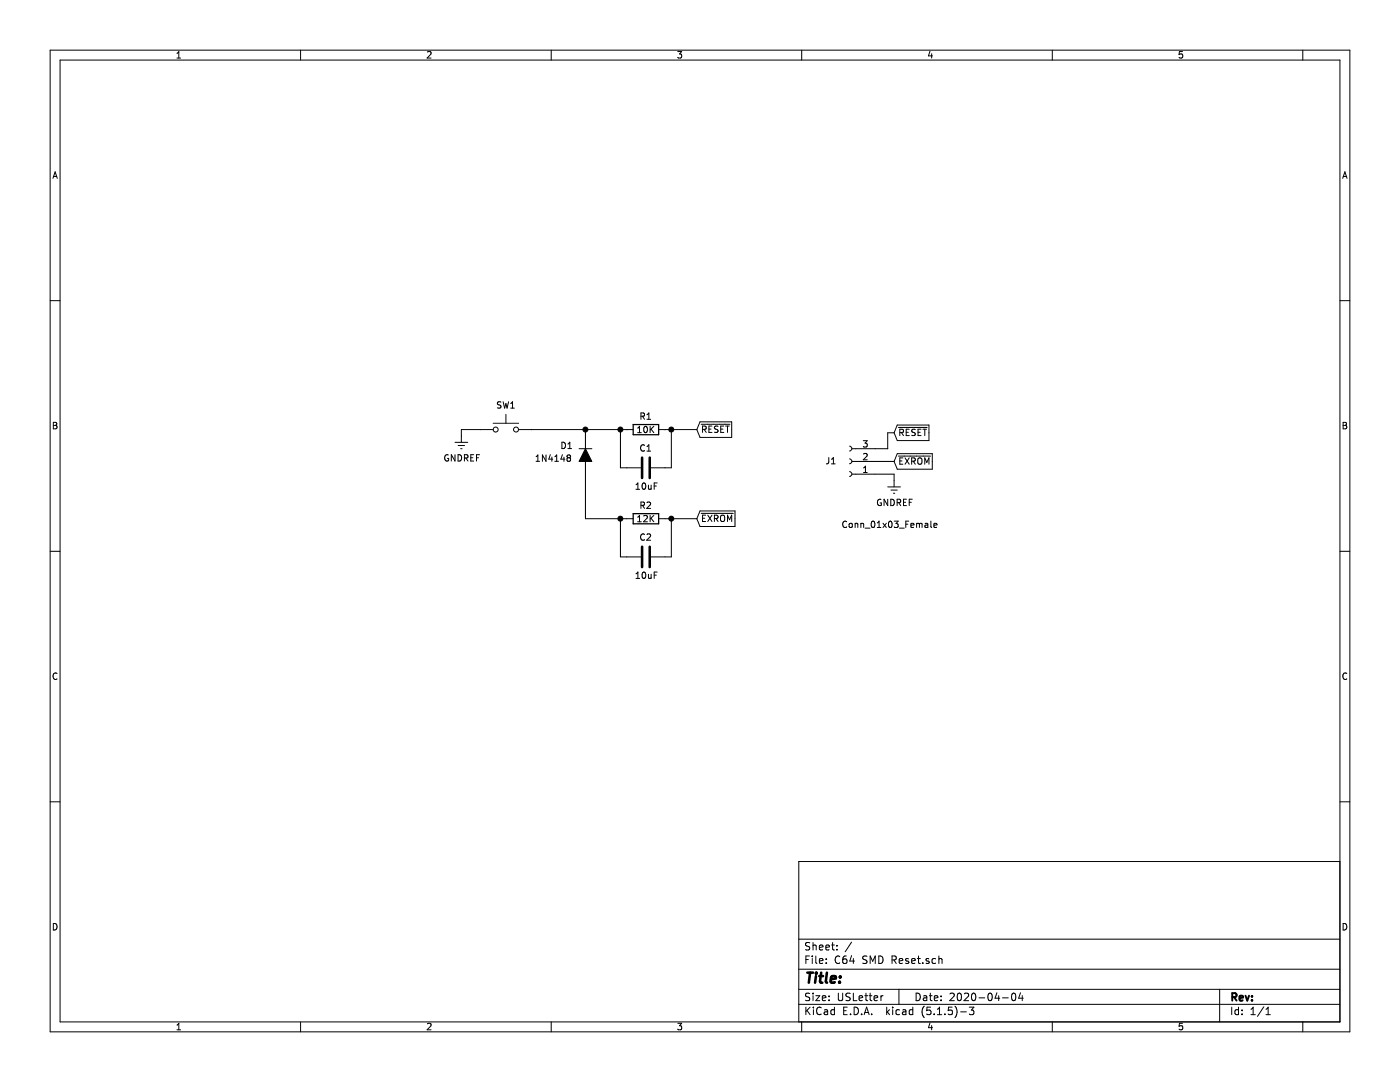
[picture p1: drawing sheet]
EESchema Schematic File Version 4
EELAYER 30 0
EELAYER END
$Descr USLetter 11000 8500
encoding utf-8
Sheet 1 1
Title ""
Date "2020-04-04"
Rev ""
Comp ""
Comment1 ""
Comment2 ""
Comment3 ""
Comment4 ""
$EndDescr
$Comp
L Device:R R1
U 1 1
P 5075 3375
F 0 "R1" V 5175 3325 50  0000 L CNN
F 1 "10K" V 5070 3300 50  0000 L CNN
F 2 "Resistor_SMD:R_1206_3216Metric_Pad1.42x1.75mm_HandSolder" V 5005 3375 50  0001 C CNN
F 3 "~" H 5075 3375 50  0001 C CNN
	1    5075 3375
	0    -1   -1   0   
$EndComp
$Comp
L Device:C C1
U 1 1
P 5075 3675
F 0 "C1" V 5225 3625 50  0000 L CNN
F 1 "10uF" V 4925 3575 50  0000 L CNN
F 2 "Capacitor_SMD:C_1206_3216Metric_Pad1.42x1.75mm_HandSolder" H 5113 3525 50  0001 C CNN
F 3 "~" H 5075 3675 50  0001 C CNN
	1    5075 3675
	0    -1   -1   0   
$EndComp
$Comp
L Switch:SW_Push SW1
U 1 1
P 3975 3375
F 0 "SW1" H 3975 3568 50  0000 C CNN
F 1 "SW_Push" H 3975 3569 50  0001 C CNN
F 2 "C64 SMD Reset:PushbuttonSW_TH_8531SZQE2" H 3975 3575 50  0001 C CNN
F 3 "" H 3975 3575 50  0001 C CNN
	1    3975 3375
	-1   0    0    -1  
$EndComp
$Comp
L Device:D_ALT D1
U 1 1
P 4600 3575
F 0 "D1" V 4525 3375 50  0000 L CNN
F 1 "1N4148" V 4625 3175 50  0000 L CNN
F 2 "custom_footprints:D_SOD-123-diodemarkonsilk" H 4600 3575 50  0001 C CNN
F 3 "~" H 4600 3575 50  0001 C CNN
	1    4600 3575
	0    1    1    0   
$EndComp
$Comp
L Device:C C2
U 1 1
P 5075 4375
F 0 "C2" V 5225 4325 50  0000 L CNN
F 1 "10uF" V 4925 4275 50  0000 L CNN
F 2 "Capacitor_SMD:C_1206_3216Metric_Pad1.42x1.75mm_HandSolder" H 5113 4225 50  0001 C CNN
F 3 "~" H 5075 4375 50  0001 C CNN
	1    5075 4375
	0    -1   -1   0   
$EndComp
$Comp
L Connector:Conn_01x03_Female J1
U 1 1
P 6675 3625
F 0 "J1" H 6775 3625 50  0000 L CNN
F 1 "Conn_01x03_Female" H 5975 4125 50  0000 L CNN
F 2 "custom_footprints:PinHeader_1x03_P2.54mm_Vertical-NoSilk" H 6675 3625 50  0001 C CNN
F 3 "~" H 6675 3625 50  0001 C CNN
	1    6675 3625
	-1   0    0    1   
$EndComp
$Comp
L power:GNDREF #PWR0101
U 1 1
P 7025 3775
F 0 "#PWR0101" H 7025 3525 50  0001 C CNN
F 1 "GNDREF" H 7030 3602 50  0000 C CNN
F 2 "" H 7025 3775 50  0001 C CNN
F 3 "" H 7025 3775 50  0001 C CNN
	1    7025 3775
	1    0    0    -1  
$EndComp
Text GLabel 5475 3375 2    50   Input ~ 0
~RESET
Text GLabel 5475 4075 2    50   Input ~ 0
~EXROM
Text GLabel 7025 3625 2    50   Input ~ 0
~EXROM
Text GLabel 7025 3400 2    50   Input ~ 0
~RESET
Wire Wire Line
	6875 3625 7025 3625
Wire Wire Line
	7025 3400 6975 3400
Wire Wire Line
	6975 3400 6975 3525
Wire Wire Line
	6975 3525 6875 3525
Wire Wire Line
	6875 3725 7025 3725
Wire Wire Line
	7025 3725 7025 3775
$Comp
L power:GNDREF #PWR0102
U 1 1
P 3625 3425
F 0 "#PWR0102" H 3625 3175 50  0001 C CNN
F 1 "GNDREF" H 3630 3252 50  0000 C CNN
F 2 "" H 3625 3425 50  0001 C CNN
F 3 "" H 3625 3425 50  0001 C CNN
	1    3625 3425
	1    0    0    -1  
$EndComp
$Comp
L Device:R R2
U 1 1
P 5075 4075
F 0 "R2" V 5175 4025 50  0000 L CNN
F 1 "12K" V 5070 4000 50  0000 L CNN
F 2 "Resistor_SMD:R_1206_3216Metric_Pad1.42x1.75mm_HandSolder" V 5005 4075 50  0001 C CNN
F 3 "~" H 5075 4075 50  0001 C CNN
	1    5075 4075
	0    -1   -1   0   
$EndComp
Wire Wire Line
	5225 3675 5275 3675
Wire Wire Line
	5275 3675 5275 3375
Wire Wire Line
	5275 3375 5225 3375
Wire Wire Line
	4925 3375 4875 3375
Wire Wire Line
	4875 3375 4875 3675
Wire Wire Line
	4875 3675 4925 3675
Wire Wire Line
	5275 3375 5475 3375
Connection ~ 5275 3375
Wire Wire Line
	5225 4075 5275 4075
Wire Wire Line
	5225 4375 5275 4375
Wire Wire Line
	5275 4375 5275 4075
Connection ~ 5275 4075
Wire Wire Line
	5275 4075 5475 4075
Wire Wire Line
	4925 4075 4875 4075
Wire Wire Line
	4875 4075 4875 4375
Wire Wire Line
	4875 4375 4925 4375
Wire Wire Line
	4875 3375 4600 3375
Wire Wire Line
	4600 3375 4600 3425
Connection ~ 4875 3375
Wire Wire Line
	4600 3725 4600 4075
Wire Wire Line
	4600 4075 4875 4075
Connection ~ 4875 4075
Wire Wire Line
	4600 3375 4175 3375
Connection ~ 4600 3375
Wire Wire Line
	3775 3375 3625 3375
Wire Wire Line
	3625 3375 3625 3425
$EndSCHEMATC
